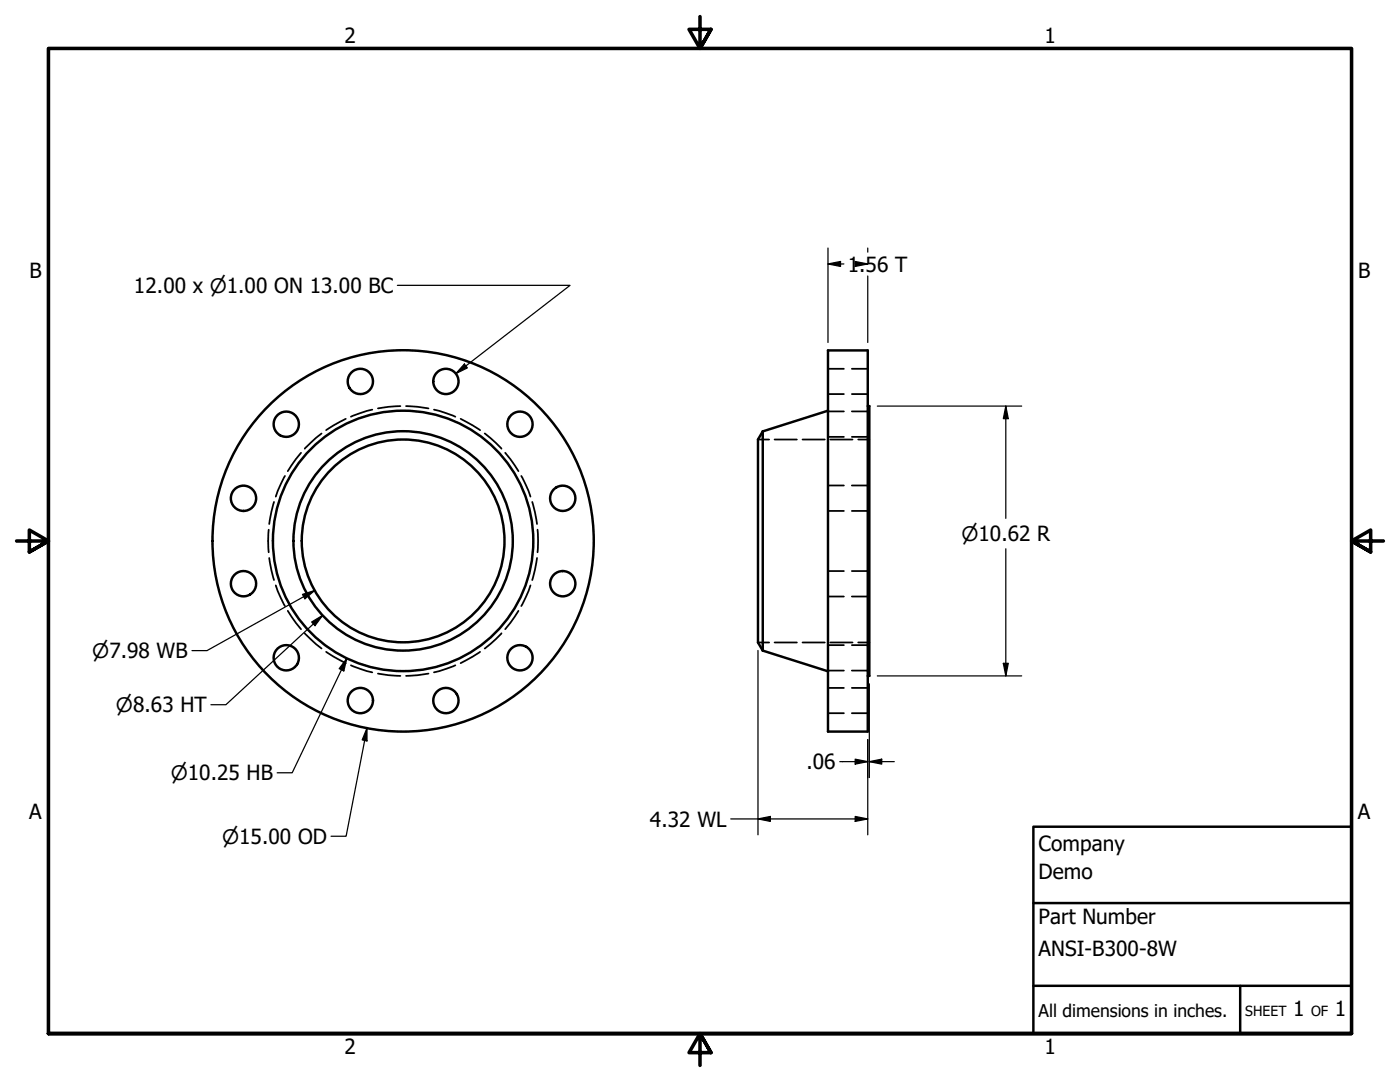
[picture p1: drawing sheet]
<svg xmlns="http://www.w3.org/2000/svg" width="279mm" height="216mm" viewBox="0 0 279 216" stroke-linecap="round" stroke-linejoin="round" font-family="sans-serif">
<!-- layer: Hidden (ANSI) -->
<g fill="none" stroke="#000" stroke-width=".35">
<path d="M165.2 78.6h3.2M165.2 73.6h3.2M170 78.6h3.2M170 73.6h3.2M56.9 95l-1.5 3-.4 1.1M60.1 90.3l-2.7 3.7M64.2 86.5l-1.2 .9-2.2 2.1M69 83.6l-3.9 2.2M74.3 81.7l-4.3 1.4M79.9 81l-2.4 .2-2.1 .3M81 81l4.5 .5M86.6 81.7l4.3 1.4"/>
<path d="M91.9 83.6l3.9 2.2M96.7 86.5l2.3 1.9 1.1 1.1M100.8 90.3l2.7 3.7M104 95l1.5 3 .4 1.1M151.3 87.7h2.2M154.6 87.7h4.4M160.2 87.7h4.4M165.2 87.2h3.2M165.2 82.1h3.2M165.2 96.9h3.2M165.7 87.7h4.4M170 87.2h3.2"/>
<path d="M170 82.1h3.2M170 96.9h3.2M171.3 87.7h2.2M53.6 105.7l-.1 2.2 .1 2.3M53.7 111.3l1 4.4M54.7 100.2l-1 4.4M55 116.8l.4 1.1 1.5 3M105.9 116.8l-.4 1.1-1.5 3M106.2 100.2l1 4.4M107.2 111.3l-1 4.4M107.3 105.7l.1 2.2-.1 2.3M165.2 102h3.2"/>
<path d="M165.2 119h3.2M165.2 113.9h3.2M170 102h3.2M170 119h3.2M170 113.9h3.2M57.4 121.9l2.7 3.7M60.8 126.4l2.2 2.1 1.2 .9M65.1 130.1l3.9 2.2M70 132.8l4.3 1.4M75.4 134.4l2.1 .3 2.4 .2M85.5 134.4l-4.5 .5M90.9 132.8l-4.3 1.4"/>
<path d="M95.8 130.1l-3.9 2.2M100.1 126.4l-1.1 1.1-2.3 1.9M103.5 121.9l-2.7 3.7M151.3 128.2h2.2M154.6 128.2h4.4M160.2 128.2h4.4M165.2 133.8h3.2M165.2 128.7h3.2M165.2 137.3h3.2M165.7 128.2h4.4M170 133.8h3.2M170 128.7h3.2"/>
<path d="M170 137.3h3.2M171.3 128.2h2.2M165.2 142.3h3.2M170 142.3h3.2"/>
</g>
<!-- layer: Visible (ANSI) -->
<g fill="none" stroke="#000" stroke-width=".49">
<path d="M165.2 69.9h8v76.1h-8zM152.2 86.1v43.7M152.2 86.1l-.9 1.6v40.5l.9 1.6M165.2 82l-13 4.1M173.2 81h.3v53.9h-.3M152.2 129.8l13 4.1"/>
<circle cx="71.9" cy="76.1" r="2.52"/>
<circle cx="89" cy="76.1" r="2.52"/>
<circle cx="48.6" cy="99.4" r="2.52"/>
<circle cx="57.1" cy="84.6" r="2.52"/>
<circle cx="103.8" cy="84.6" r="2.52"/>
<circle cx="112.3" cy="99.4" r="2.52"/>
<circle cx="48.6" cy="116.5" r="2.52"/>
<circle cx="80.5" cy="107.9" r="21.9"/>
<circle cx="80.5" cy="107.9" r="20.2"/>
<circle cx="80.5" cy="107.9" r="26"/>
<circle cx="80.5" cy="107.9" r="38.1"/>
<circle cx="112.3" cy="116.5" r="2.52"/>
<circle cx="57.1" cy="131.3" r="2.52"/>
<circle cx="71.9" cy="139.8" r="2.52"/>
<circle cx="89" cy="139.8" r="2.52"/>
<circle cx="103.8" cy="131.3" r="2.52"/>
</g>
<!-- layer: Border (ANSI) -->
<path d="M139.7 3.3v6.4l-2.2-3.8h4.4l-2.2 3.8 2.2-3.8M3.3 107.9h6.4l-3.8-2.1v4.3l3.8-2.2-3.8 2.2M276.1 107.9h-6.4l3.8-2.1v4.3l-3.8-2.2 3.8 2.2M9.7 206.2v-196.5h260v196.5h-260h260M141.9 210l-2.2-3.8 2.2 3.8h-4.4l2.2-3.8v6.4" fill="none" stroke="#000" stroke-width=".71"/>
<!-- layer: Title (ANSI) -->
<path d="M206.2 165h63.5v41.2h-63.5zM206.2 196.7h63.5M206.2 180.2h63.5M247.5 196.7v9.5" fill="none" stroke="#000" stroke-width=".49"/>
<!-- layer: Dimension (ANSI) -->
<g fill="none" stroke="#000" stroke-width=".25">
<path d="M79.3 56.9h34.5l-22.8 17.6M165.2 52.7l2.5-.5v1zM165.2 52.7h3.2M165.2 49.5v18.8M170.7 52.2l2.5 .5-2.5 .5zM170.7 52.7h2.5M173.2 49.5v.8M173.2 55.1v13.2M92.7 72.6l.6 .8-2.3 1.1zM175.1 81h28.8M200.7 81l.5 2.5h-1zM200.7 81v22.4"/>
<path d="M60.4 118.6l2.4-.8-1.9 1.7zM62.8 117.8l-21.5 12h-3M200.7 109.5v25.4M62.2 124.1l2.2-1.3-1.5 2zM64.4 122.8l-19.3 17.8h-3M69.2 131.4l-.6 2.5-.9-.5zM69.2 131.4l-10.9 22.8h-3M151.3 129.8v36.8M173.5 136.5v18.7M175.1 134.9h28.8M200.2 132.4h1l-.5 2.5zM73.2 145.3v2.5l-.9-.2z"/>
<path d="M73.2 145.3l-4.1 21.6h-3M167.6 152h5.6M170.7 151.5l2.5 .5-2.5 .5zM173.2 147.6v19M173.5 152l2.5-.5v1zM173.5 152h5M145.8 163.4h27.4M151.3 163.4l2.4-.5v1zM170.7 162.9l2.5 .5-2.5 .5z"/>
</g>
<g fill="#000">
<path d="M165.2 52.7l2.5-.5v1z" fill-rule="evenodd"/>
<path d="M170.7 52.2l2.5 .5-2.5 .5z" fill-rule="evenodd"/>
<path d="M92.7 72.6l.6 .8-2.3 1.1z" fill-rule="evenodd"/>
<path d="M200.7 81l.5 2.5h-1z" fill-rule="evenodd"/>
<path d="M60.4 118.6l2.4-.8-1.9 1.7z" fill-rule="evenodd"/>
<path d="M62.2 124.1l2.2-1.3-1.5 2z" fill-rule="evenodd"/>
<path d="M69.2 131.4l-.6 2.5-.9-.5z" fill-rule="evenodd"/>
<path d="M200.2 132.4h1l-.5 2.5z" fill-rule="evenodd"/>
<path d="M73.2 145.3v2.5l-.9-.2z" fill-rule="evenodd"/>
<path d="M170.7 151.5l2.5 .5-2.5 .5z" fill-rule="evenodd"/>
<path d="M173.5 152l2.5-.5v1z" fill-rule="evenodd"/>
<path d="M151.3 163.4l2.4-.5v1z" fill-rule="evenodd"/>
<path d="M170.7 162.9l2.5 .5-2.5 .5z" fill-rule="evenodd"/>
</g>
<g font-size="4.2">
<text x="68.7" y="8.6">2</text>
<text x="208.4" y="8.6">1</text>
<text x="5.9" y="55.5">B</text>
<text x="26.7" y="58.4">12.00 x ⌀1.00 ON 13.00 BC</text>
<text x="169.2" y="54.2">1.56 T</text>
<text x="271" y="55.5">B</text>
<text x="161" y="153.5">.06</text>
<text x="5.8" y="163.4">A</text>
<text x="129.7" y="164.9">4.32 WL</text>
<text x="271" y="163.4">A</text>
<text x="207.3" y="169.8">Company</text>
<text x="207.3" y="175.4">Demo</text>
<text x="207.3" y="184.4">Part Number</text>
<text x="207.3" y="190.7">ANSI-B300-8W</text>
<text x="258.1" y="202.8">1</text>
<text x="266.4" y="202.8">1</text>
<text x="68.7" y="210.3">2</text>
<text x="208.4" y="210.3">1</text>
</g>
<g font-size="4">
<text x="191.9" y="107.9">⌀10.62 R</text>
<text x="18.4" y="131.3">⌀7.98 WB</text>
<text x="23.1" y="142.1">⌀8.63 HT</text>
<text x="34.1" y="155.7">⌀10.25 HB</text>
<text x="44.3" y="168.3">⌀15.00 OD</text>
</g>
<text font-size="3.5" x="207.3" y="202.9">All dimensions in inches.</text>
<g font-size="2.8">
<text x="248.5" y="202.8">SHEET</text>
<text x="261.7" y="202.8">OF</text>
</g>
</svg>
